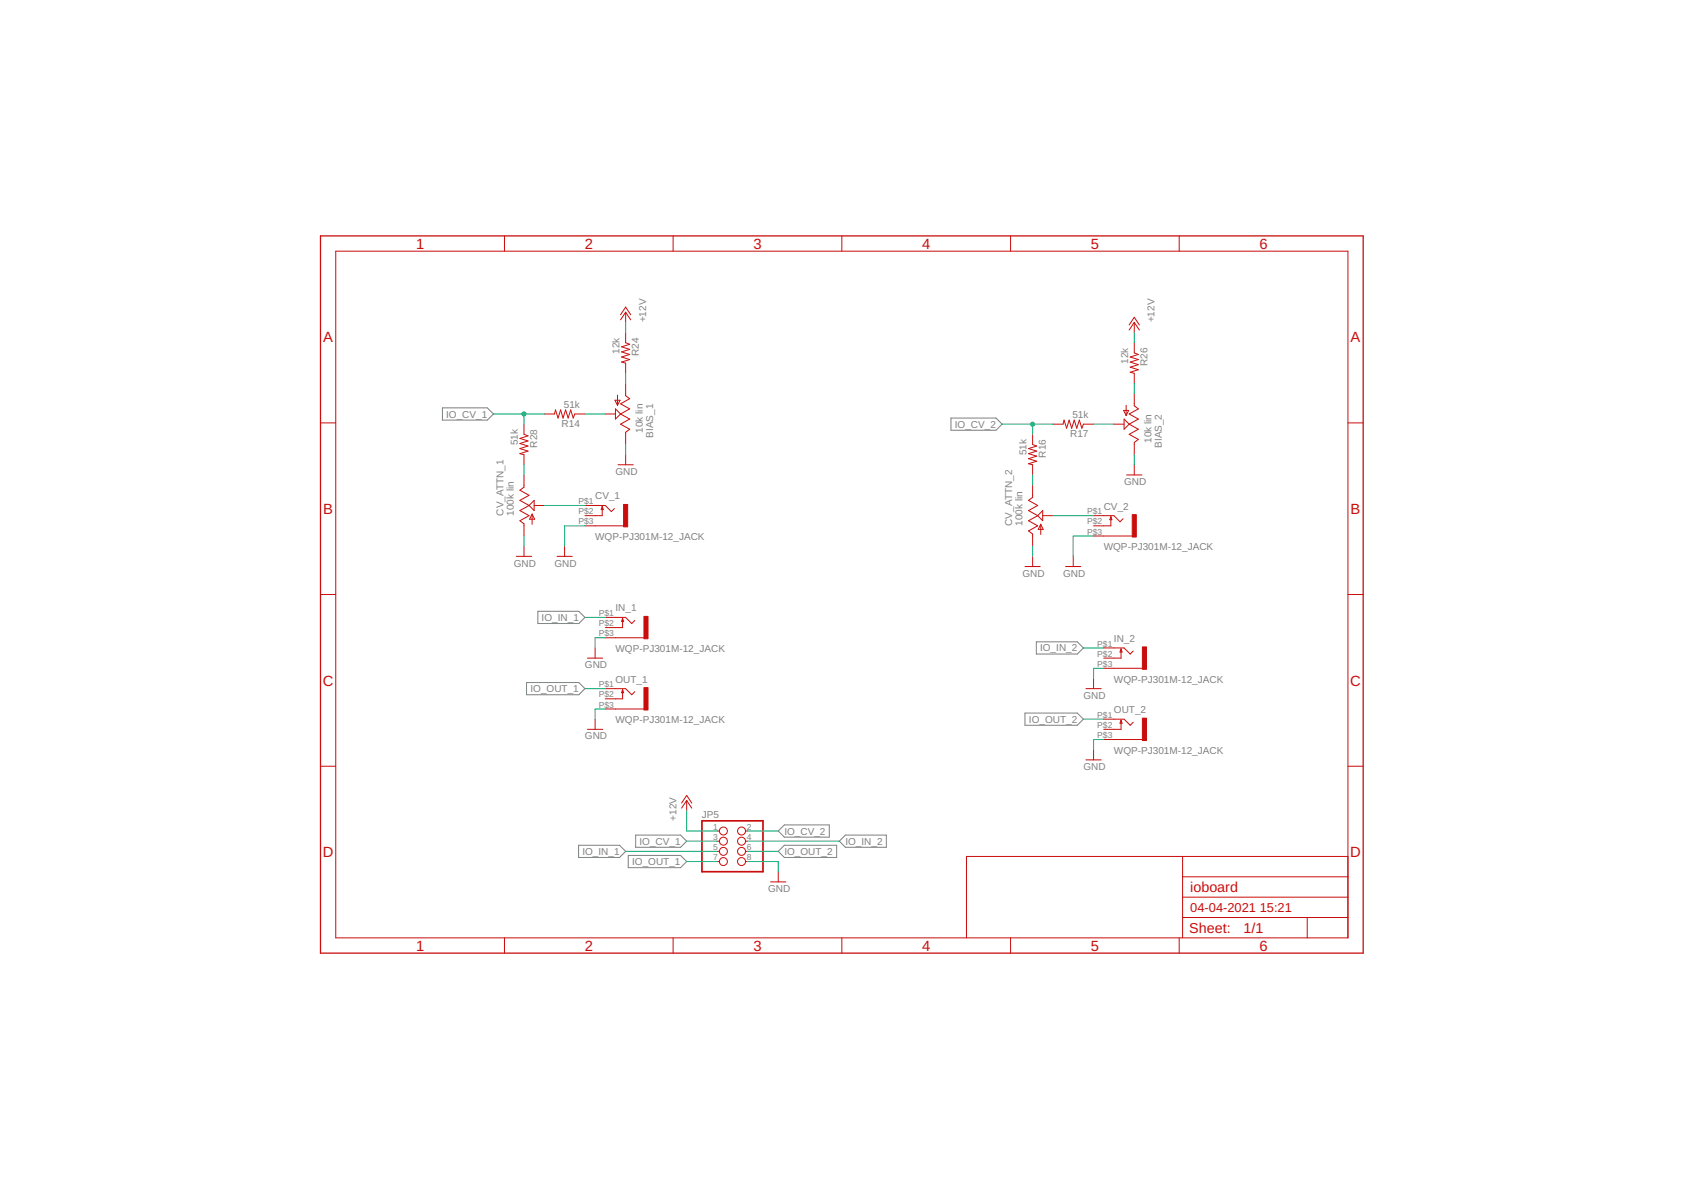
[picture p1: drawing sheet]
<?xml version="1.0" encoding="utf-8"?>
<!DOCTYPE eagle SYSTEM "eagle.dtd">
<eagle version="9.6.2">
<drawing>
<settings>
<setting alwaysvectorfont="no"/>
<setting verticaltext="up"/>
</settings>
<grid distance="0.1" unitdist="inch" unit="inch" style="lines" multiple="1" display="no" altdistance="0.01" altunitdist="inch" altunit="inch"/>
<schematic xreflabel="%F%N/%S.%C%R" xrefpart="/%S.%C%R">
<libraries>
<library name="resistor">
<symbols>
<symbol name="R-US">
<wire x1="-2.54" y1="0" x2="-2.159" y2="1.016" width="0.2032" layer="94"/>
<wire x1="-2.159" y1="1.016" x2="-1.524" y2="-1.016" width="0.2032" layer="94"/>
<wire x1="-1.524" y1="-1.016" x2="-0.889" y2="1.016" width="0.2032" layer="94"/>
<wire x1="-0.889" y1="1.016" x2="-0.254" y2="-1.016" width="0.2032" layer="94"/>
<wire x1="-0.254" y1="-1.016" x2="0.381" y2="1.016" width="0.2032" layer="94"/>
<wire x1="0.381" y1="1.016" x2="1.016" y2="-1.016" width="0.2032" layer="94"/>
<wire x1="1.016" y1="-1.016" x2="1.651" y2="1.016" width="0.2032" layer="94"/>
<wire x1="1.651" y1="1.016" x2="2.286" y2="-1.016" width="0.2032" layer="94"/>
<wire x1="2.286" y1="-1.016" x2="2.54" y2="0" width="0.2032" layer="94"/>
<text x="-3.81" y="1.4986" size="1.778" layer="95">&gt;NAME</text>
<text x="-3.81" y="-3.302" size="1.778" layer="96">&gt;VALUE</text>
<pin name="2" x="5.08" y="0" visible="off" length="short" direction="pas" swaplevel="1" rot="R180"/>
<pin name="1" x="-5.08" y="0" visible="off" length="short" direction="pas" swaplevel="1"/>
</symbol>
</symbols>
<devicesets>
<deviceset name="R-US_" prefix="R" uservalue="yes">
<gates>
<gate name="G$1" symbol="R-US" x="0" y="0"/>
</gates>
<devices>
<device name="R0402" package="R0402">
<connects>
<connect gate="G$1" pin="1" pad="1"/>
<connect gate="G$1" pin="2" pad="2"/>
</connects>
<technologies>
<technology name=""/>
</technologies>
</device>
<device name="R0603" package="R0603">
<connects>
<connect gate="G$1" pin="1" pad="1"/>
<connect gate="G$1" pin="2" pad="2"/>
</connects>
<technologies>
<technology name=""/>
</technologies>
</device>
<device name="R0805" package="R0805">
<connects>
<connect gate="G$1" pin="1" pad="1"/>
<connect gate="G$1" pin="2" pad="2"/>
</connects>
<technologies>
<technology name=""/>
</technologies>
</device>
<device name="R0805W" package="R0805W">
<connects>
<connect gate="G$1" pin="1" pad="1"/>
<connect gate="G$1" pin="2" pad="2"/>
</connects>
<technologies>
<technology name=""/>
</technologies>
</device>
<device name="R1206" package="R1206">
<connects>
<connect gate="G$1" pin="1" pad="1"/>
<connect gate="G$1" pin="2" pad="2"/>
</connects>
<technologies>
<technology name=""/>
</technologies>
</device>
<device name="R1206W" package="R1206W">
<connects>
<connect gate="G$1" pin="1" pad="1"/>
<connect gate="G$1" pin="2" pad="2"/>
</connects>
<technologies>
<technology name=""/>
</technologies>
</device>
<device name="R1210" package="R1210">
<connects>
<connect gate="G$1" pin="1" pad="1"/>
<connect gate="G$1" pin="2" pad="2"/>
</connects>
<technologies>
<technology name=""/>
</technologies>
</device>
<device name="R1210W" package="R1210W">
<connects>
<connect gate="G$1" pin="1" pad="1"/>
<connect gate="G$1" pin="2" pad="2"/>
</connects>
<technologies>
<technology name=""/>
</technologies>
</device>
<device name="R2010" package="R2010">
<connects>
<connect gate="G$1" pin="1" pad="1"/>
<connect gate="G$1" pin="2" pad="2"/>
</connects>
<technologies>
<technology name=""/>
</technologies>
</device>
<device name="R2010W" package="R2010W">
<connects>
<connect gate="G$1" pin="1" pad="1"/>
<connect gate="G$1" pin="2" pad="2"/>
</connects>
<technologies>
<technology name=""/>
</technologies>
</device>
<device name="R2012" package="R2012">
<connects>
<connect gate="G$1" pin="1" pad="1"/>
<connect gate="G$1" pin="2" pad="2"/>
</connects>
<technologies>
<technology name=""/>
</technologies>
</device>
<device name="R2012W" package="R2012W">
<connects>
<connect gate="G$1" pin="1" pad="1"/>
<connect gate="G$1" pin="2" pad="2"/>
</connects>
<technologies>
<technology name=""/>
</technologies>
</device>
<device name="R2512" package="R2512">
<connects>
<connect gate="G$1" pin="1" pad="1"/>
<connect gate="G$1" pin="2" pad="2"/>
</connects>
<technologies>
<technology name=""/>
</technologies>
</device>
<device name="R2512W" package="R2512W">
<connects>
<connect gate="G$1" pin="1" pad="1"/>
<connect gate="G$1" pin="2" pad="2"/>
</connects>
<technologies>
<technology name=""/>
</technologies>
</device>
<device name="R3216" package="R3216">
<connects>
<connect gate="G$1" pin="1" pad="1"/>
<connect gate="G$1" pin="2" pad="2"/>
</connects>
<technologies>
<technology name=""/>
</technologies>
</device>
<device name="R3216W" package="R3216W">
<connects>
<connect gate="G$1" pin="1" pad="1"/>
<connect gate="G$1" pin="2" pad="2"/>
</connects>
<technologies>
<technology name=""/>
</technologies>
</device>
<device name="R3225" package="R3225">
<connects>
<connect gate="G$1" pin="1" pad="1"/>
<connect gate="G$1" pin="2" pad="2"/>
</connects>
<technologies>
<technology name=""/>
</technologies>
</device>
<device name="R3225W" package="R3225W">
<connects>
<connect gate="G$1" pin="1" pad="1"/>
<connect gate="G$1" pin="2" pad="2"/>
</connects>
<technologies>
<technology name=""/>
</technologies>
</device>
<device name="R5025" package="R5025">
<connects>
<connect gate="G$1" pin="1" pad="1"/>
<connect gate="G$1" pin="2" pad="2"/>
</connects>
<technologies>
<technology name=""/>
</technologies>
</device>
<device name="R5025W" package="R5025W">
<connects>
<connect gate="G$1" pin="1" pad="1"/>
<connect gate="G$1" pin="2" pad="2"/>
</connects>
<technologies>
<technology name=""/>
</technologies>
</device>
<device name="R6332" package="R6332">
<connects>
<connect gate="G$1" pin="1" pad="1"/>
<connect gate="G$1" pin="2" pad="2"/>
</connects>
<technologies>
<technology name=""/>
</technologies>
</device>
<device name="R6332W" package="R6332W">
<connects>
<connect gate="G$1" pin="1" pad="1"/>
<connect gate="G$1" pin="2" pad="2"/>
</connects>
<technologies>
<technology name=""/>
</technologies>
</device>
<device name="M0805" package="M0805">
<connects>
<connect gate="G$1" pin="1" pad="1"/>
<connect gate="G$1" pin="2" pad="2"/>
</connects>
<technologies>
<technology name=""/>
</technologies>
</device>
<device name="M1206" package="M1206">
<connects>
<connect gate="G$1" pin="1" pad="1"/>
<connect gate="G$1" pin="2" pad="2"/>
</connects>
<technologies>
<technology name=""/>
</technologies>
</device>
<device name="M1406" package="M1406">
<connects>
<connect gate="G$1" pin="1" pad="1"/>
<connect gate="G$1" pin="2" pad="2"/>
</connects>
<technologies>
<technology name=""/>
</technologies>
</device>
<device name="M2012" package="M2012">
<connects>
<connect gate="G$1" pin="1" pad="1"/>
<connect gate="G$1" pin="2" pad="2"/>
</connects>
<technologies>
<technology name=""/>
</technologies>
</device>
<device name="M2309" package="M2309">
<connects>
<connect gate="G$1" pin="1" pad="1"/>
<connect gate="G$1" pin="2" pad="2"/>
</connects>
<technologies>
<technology name=""/>
</technologies>
</device>
<device name="M3216" package="M3216">
<connects>
<connect gate="G$1" pin="1" pad="1"/>
<connect gate="G$1" pin="2" pad="2"/>
</connects>
<technologies>
<technology name=""/>
</technologies>
</device>
<device name="M3516" package="M3516">
<connects>
<connect gate="G$1" pin="1" pad="1"/>
<connect gate="G$1" pin="2" pad="2"/>
</connects>
<technologies>
<technology name=""/>
</technologies>
</device>
<device name="M5923" package="M5923">
<connects>
<connect gate="G$1" pin="1" pad="1"/>
<connect gate="G$1" pin="2" pad="2"/>
</connects>
<technologies>
<technology name=""/>
</technologies>
</device>
<device name="0204/5" package="0204/5">
<connects>
<connect gate="G$1" pin="1" pad="1"/>
<connect gate="G$1" pin="2" pad="2"/>
</connects>
<technologies>
<technology name=""/>
</technologies>
</device>
<device name="0204/7" package="0204/7">
<connects>
<connect gate="G$1" pin="1" pad="1"/>
<connect gate="G$1" pin="2" pad="2"/>
</connects>
<technologies>
<technology name=""/>
</technologies>
</device>
<device name="0207/10" package="0207/10">
<connects>
<connect gate="G$1" pin="1" pad="1"/>
<connect gate="G$1" pin="2" pad="2"/>
</connects>
<technologies>
<technology name=""/>
</technologies>
</device>
<device name="0207/12" package="0207/12">
<connects>
<connect gate="G$1" pin="1" pad="1"/>
<connect gate="G$1" pin="2" pad="2"/>
</connects>
<technologies>
<technology name=""/>
</technologies>
</device>
<device name="0207/15" package="0207/15">
<connects>
<connect gate="G$1" pin="1" pad="1"/>
<connect gate="G$1" pin="2" pad="2"/>
</connects>
<technologies>
<technology name=""/>
</technologies>
</device>
<device name="0207/2V" package="0207/2V">
<connects>
<connect gate="G$1" pin="1" pad="1"/>
<connect gate="G$1" pin="2" pad="2"/>
</connects>
<technologies>
<technology name=""/>
</technologies>
</device>
<device name="0207/5V" package="0207/5V">
<connects>
<connect gate="G$1" pin="1" pad="1"/>
<connect gate="G$1" pin="2" pad="2"/>
</connects>
<technologies>
<technology name=""/>
</technologies>
</device>
<device name="0207/7" package="0207/7">
<connects>
<connect gate="G$1" pin="1" pad="1"/>
<connect gate="G$1" pin="2" pad="2"/>
</connects>
<technologies>
<technology name=""/>
</technologies>
</device>
<device name="0309/10" package="0309/10">
<connects>
<connect gate="G$1" pin="1" pad="1"/>
<connect gate="G$1" pin="2" pad="2"/>
</connects>
<technologies>
<technology name=""/>
</technologies>
</device>
<device name="0309/12" package="0309/12">
<connects>
<connect gate="G$1" pin="1" pad="1"/>
<connect gate="G$1" pin="2" pad="2"/>
</connects>
<technologies>
<technology name=""/>
</technologies>
</device>
<device name="0411/12" package="0411/12">
<connects>
<connect gate="G$1" pin="1" pad="1"/>
<connect gate="G$1" pin="2" pad="2"/>
</connects>
<technologies>
<technology name=""/>
</technologies>
</device>
<device name="0411/15" package="0411/15">
<connects>
<connect gate="G$1" pin="1" pad="1"/>
<connect gate="G$1" pin="2" pad="2"/>
</connects>
<technologies>
<technology name=""/>
</technologies>
</device>
<device name="0411/3V" package="0411V">
<connects>
<connect gate="G$1" pin="1" pad="1"/>
<connect gate="G$1" pin="2" pad="2"/>
</connects>
<technologies>
<technology name=""/>
</technologies>
</device>
<device name="0414/15" package="0414/15">
<connects>
<connect gate="G$1" pin="1" pad="1"/>
<connect gate="G$1" pin="2" pad="2"/>
</connects>
<technologies>
<technology name=""/>
</technologies>
</device>
<device name="0414/5V" package="0414V">
<connects>
<connect gate="G$1" pin="1" pad="1"/>
<connect gate="G$1" pin="2" pad="2"/>
</connects>
<technologies>
<technology name=""/>
</technologies>
</device>
<device name="0617/17" package="0617/17">
<connects>
<connect gate="G$1" pin="1" pad="1"/>
<connect gate="G$1" pin="2" pad="2"/>
</connects>
<technologies>
<technology name=""/>
</technologies>
</device>
<device name="0617/22" package="0617/22">
<connects>
<connect gate="G$1" pin="1" pad="1"/>
<connect gate="G$1" pin="2" pad="2"/>
</connects>
<technologies>
<technology name=""/>
</technologies>
</device>
<device name="0617/5V" package="0617V">
<connects>
<connect gate="G$1" pin="1" pad="1"/>
<connect gate="G$1" pin="2" pad="2"/>
</connects>
<technologies>
<technology name=""/>
</technologies>
</device>
<device name="0922/22" package="0922/22">
<connects>
<connect gate="G$1" pin="1" pad="1"/>
<connect gate="G$1" pin="2" pad="2"/>
</connects>
<technologies>
<technology name=""/>
</technologies>
</device>
<device name="0613/5V" package="P0613V">
<connects>
<connect gate="G$1" pin="1" pad="1"/>
<connect gate="G$1" pin="2" pad="2"/>
</connects>
<technologies>
<technology name=""/>
</technologies>
</device>
<device name="0613/15" package="P0613/15">
<connects>
<connect gate="G$1" pin="1" pad="1"/>
<connect gate="G$1" pin="2" pad="2"/>
</connects>
<technologies>
<technology name=""/>
</technologies>
</device>
<device name="0817/22" package="P0817/22">
<connects>
<connect gate="G$1" pin="1" pad="1"/>
<connect gate="G$1" pin="2" pad="2"/>
</connects>
<technologies>
<technology name=""/>
</technologies>
</device>
<device name="0817/7V" package="P0817V">
<connects>
<connect gate="G$1" pin="1" pad="1"/>
<connect gate="G$1" pin="2" pad="2"/>
</connects>
<technologies>
<technology name=""/>
</technologies>
</device>
<device name="V234/12" package="V234/12">
<connects>
<connect gate="G$1" pin="1" pad="1"/>
<connect gate="G$1" pin="2" pad="2"/>
</connects>
<technologies>
<technology name=""/>
</technologies>
</device>
<device name="V235/17" package="V235/17">
<connects>
<connect gate="G$1" pin="1" pad="1"/>
<connect gate="G$1" pin="2" pad="2"/>
</connects>
<technologies>
<technology name=""/>
</technologies>
</device>
<device name="V526-0" package="V526-0">
<connects>
<connect gate="G$1" pin="1" pad="1"/>
<connect gate="G$1" pin="2" pad="2"/>
</connects>
<technologies>
<technology name=""/>
</technologies>
</device>
<device name="MELF0102AX" package="MINI_MELF-0102AX">
<connects>
<connect gate="G$1" pin="1" pad="1"/>
<connect gate="G$1" pin="2" pad="2"/>
</connects>
<technologies>
<technology name=""/>
</technologies>
</device>
<device name="0922V" package="0922V">
<connects>
<connect gate="G$1" pin="1" pad="1"/>
<connect gate="G$1" pin="2" pad="2"/>
</connects>
<technologies>
<technology name=""/>
</technologies>
</device>
<device name="MELF0102R" package="MINI_MELF-0102R">
<connects>
<connect gate="G$1" pin="1" pad="1"/>
<connect gate="G$1" pin="2" pad="2"/>
</connects>
<technologies>
<technology name=""/>
</technologies>
</device>
<device name="MELF0102W" package="MINI_MELF-0102W">
<connects>
<connect gate="G$1" pin="1" pad="1"/>
<connect gate="G$1" pin="2" pad="2"/>
</connects>
<technologies>
<technology name=""/>
</technologies>
</device>
<device name="MELF0204R" package="MINI_MELF-0204R">
<connects>
<connect gate="G$1" pin="1" pad="1"/>
<connect gate="G$1" pin="2" pad="2"/>
</connects>
<technologies>
<technology name=""/>
</technologies>
</device>
<device name="MELF0204W" package="MINI_MELF-0204W">
<connects>
<connect gate="G$1" pin="1" pad="1"/>
<connect gate="G$1" pin="2" pad="2"/>
</connects>
<technologies>
<technology name=""/>
</technologies>
</device>
<device name="MELF0207R" package="MINI_MELF-0207R">
<connects>
<connect gate="G$1" pin="1" pad="1"/>
<connect gate="G$1" pin="2" pad="2"/>
</connects>
<technologies>
<technology name=""/>
</technologies>
</device>
<device name="MELF0207W" package="MINI_MELF-0207W">
<connects>
<connect gate="G$1" pin="1" pad="1"/>
<connect gate="G$1" pin="2" pad="2"/>
</connects>
<technologies>
<technology name=""/>
</technologies>
</device>
<device name="RDH/15" package="RDH/15">
<connects>
<connect gate="G$1" pin="1" pad="1"/>
<connect gate="G$1" pin="2" pad="2"/>
</connects>
<technologies>
<technology name=""/>
</technologies>
</device>
<device name="0204/2V" package="0204V">
<connects>
<connect gate="G$1" pin="1" pad="1"/>
<connect gate="G$1" pin="2" pad="2"/>
</connects>
<technologies>
<technology name=""/>
</technologies>
</device>
<device name="0309/V" package="0309V">
<connects>
<connect gate="G$1" pin="1" pad="1"/>
<connect gate="G$1" pin="2" pad="2"/>
</connects>
<technologies>
<technology name=""/>
</technologies>
</device>
<device name="R0201" package="R0201">
<connects>
<connect gate="G$1" pin="1" pad="1"/>
<connect gate="G$1" pin="2" pad="2"/>
</connects>
<technologies>
<technology name=""/>
</technologies>
</device>
<device name="VMTA55" package="VMTA55">
<connects>
<connect gate="G$1" pin="1" pad="1"/>
<connect gate="G$1" pin="2" pad="2"/>
</connects>
<technologies>
<technology name=""/>
</technologies>
</device>
<device name="VMTB60" package="VMTB60">
<connects>
<connect gate="G$1" pin="1" pad="1"/>
<connect gate="G$1" pin="2" pad="2"/>
</connects>
<technologies>
<technology name=""/>
</technologies>
</device>
<device name="VTA52" package="VTA52">
<connects>
<connect gate="G$1" pin="1" pad="1"/>
<connect gate="G$1" pin="2" pad="2"/>
</connects>
<technologies>
<technology name=""/>
</technologies>
</device>
<device name="VTA53" package="VTA53">
<connects>
<connect gate="G$1" pin="1" pad="1"/>
<connect gate="G$1" pin="2" pad="2"/>
</connects>
<technologies>
<technology name=""/>
</technologies>
</device>
<device name="VTA54" package="VTA54">
<connects>
<connect gate="G$1" pin="1" pad="1"/>
<connect gate="G$1" pin="2" pad="2"/>
</connects>
<technologies>
<technology name=""/>
</technologies>
</device>
<device name="VTA55" package="VTA55">
<connects>
<connect gate="G$1" pin="1" pad="1"/>
<connect gate="G$1" pin="2" pad="2"/>
</connects>
<technologies>
<technology name=""/>
</technologies>
</device>
<device name="VTA56" package="VTA56">
<connects>
<connect gate="G$1" pin="1" pad="1"/>
<connect gate="G$1" pin="2" pad="2"/>
</connects>
<technologies>
<technology name=""/>
</technologies>
</device>
<device name="R4527" package="R4527">
<connects>
<connect gate="G$1" pin="1" pad="1"/>
<connect gate="G$1" pin="2" pad="2"/>
</connects>
<technologies>
<technology name=""/>
</technologies>
</device>
<device name="WSC0001" package="WSC0001">
<connects>
<connect gate="G$1" pin="1" pad="1"/>
<connect gate="G$1" pin="2" pad="2"/>
</connects>
<technologies>
<technology name=""/>
</technologies>
</device>
<device name="WSC0002" package="WSC0002">
<connects>
<connect gate="G$1" pin="1" pad="1"/>
<connect gate="G$1" pin="2" pad="2"/>
</connects>
<technologies>
<technology name=""/>
</technologies>
</device>
<device name="WSC01/2" package="WSC01/2">
<connects>
<connect gate="G$1" pin="1" pad="1"/>
<connect gate="G$1" pin="2" pad="2"/>
</connects>
<technologies>
<technology name=""/>
</technologies>
</device>
<device name="WSC2515" package="WSC2515">
<connects>
<connect gate="G$1" pin="1" pad="1"/>
<connect gate="G$1" pin="2" pad="2"/>
</connects>
<technologies>
<technology name=""/>
</technologies>
</device>
<device name="WSC4527" package="WSC4527">
<connects>
<connect gate="G$1" pin="1" pad="1"/>
<connect gate="G$1" pin="2" pad="2"/>
</connects>
<technologies>
<technology name=""/>
</technologies>
</device>
<device name="WSC6927" package="WSC6927">
<connects>
<connect gate="G$1" pin="1" pad="1"/>
<connect gate="G$1" pin="2" pad="2"/>
</connects>
<technologies>
<technology name=""/>
</technologies>
</device>
<device name="R1218" package="R1218">
<connects>
<connect gate="G$1" pin="1" pad="1"/>
<connect gate="G$1" pin="2" pad="2"/>
</connects>
<technologies>
<technology name=""/>
</technologies>
</device>
<device name="1812X7R" package="1812X7R">
<connects>
<connect gate="G$1" pin="1" pad="1"/>
<connect gate="G$1" pin="2" pad="2"/>
</connects>
<technologies>
<technology name=""/>
</technologies>
</device>
<device name="01005" package="R01005">
<connects>
<connect gate="G$1" pin="1" pad="1"/>
<connect gate="G$1" pin="2" pad="2"/>
</connects>
<technologies>
<technology name=""/>
</technologies>
</device>
</devices>
</deviceset>
</devicesets>
</library>
<library name="supply1">
<symbols>
<symbol name="GND">
<wire x1="-1.905" y1="0" x2="1.905" y2="0" width="0.254" layer="94"/>
<text x="-2.54" y="-2.54" size="1.778" layer="96">&gt;VALUE</text>
<pin name="GND" x="0" y="2.54" visible="off" length="short" direction="sup" rot="R270"/>
</symbol>
<symbol name="+12V">
<wire x1="1.27" y1="-1.905" x2="0" y2="0" width="0.254" layer="94"/>
<wire x1="0" y1="0" x2="-1.27" y2="-1.905" width="0.254" layer="94"/>
<wire x1="1.27" y1="-0.635" x2="0" y2="1.27" width="0.254" layer="94"/>
<wire x1="0" y1="1.27" x2="-1.27" y2="-0.635" width="0.254" layer="94"/>
<text x="-2.54" y="-5.08" size="1.778" layer="96" rot="R90">&gt;VALUE</text>
<pin name="+12V" x="0" y="-2.54" visible="off" length="short" direction="sup" rot="R90"/>
</symbol>
</symbols>
<devicesets>
<deviceset name="GND" prefix="GND">
<gates>
<gate name="1" symbol="GND" x="0" y="0"/>
</gates>
<devices>
<device name="">
<technologies>
<technology name=""/>
</technologies>
</device>
</devices>
</deviceset>
<deviceset name="+12V" prefix="P+">
<gates>
<gate name="1" symbol="+12V" x="0" y="0"/>
</gates>
<devices>
<device name="">
<technologies>
<technology name=""/>
</technologies>
</device>
</devices>
</deviceset>
</devicesets>
</library>
<library name="TomW">
<symbols>
<symbol name="POT_US-">
<wire x1="0" y1="-5.08" x2="0" y2="-4.572" width="0.1524" layer="94"/>
<wire x1="0" y1="-4.572" x2="-1.016" y2="-3.81" width="0.254" layer="94"/>
<wire x1="-1.016" y1="-3.81" x2="1.27" y2="-2.54" width="0.254" layer="94"/>
<wire x1="1.27" y1="-2.54" x2="-1.016" y2="-1.27" width="0.254" layer="94"/>
<wire x1="-1.016" y1="-1.27" x2="1.27" y2="0" width="0.254" layer="94"/>
<wire x1="1.27" y1="0" x2="-1.016" y2="1.27" width="0.254" layer="94"/>
<wire x1="-1.016" y1="1.27" x2="1.27" y2="2.54" width="0.254" layer="94"/>
<wire x1="1.27" y1="2.54" x2="-1.016" y2="3.81" width="0.254" layer="94"/>
<wire x1="-1.016" y1="3.81" x2="0" y2="4.572" width="0.254" layer="94"/>
<wire x1="0" y1="4.572" x2="0" y2="5.08" width="0.1524" layer="94"/>
<wire x1="1.27" y1="0" x2="2.54" y2="1.27" width="0.2032" layer="94"/>
<wire x1="2.54" y1="-1.27" x2="1.27" y2="0" width="0.2032" layer="94"/>
<wire x1="2.54" y1="1.27" x2="2.54" y2="-1.27" width="0.2032" layer="94"/>
<wire x1="2.032" y1="-4.699" x2="2.032" y2="-2.159" width="0.1524" layer="94"/>
<wire x1="2.032" y1="-2.159" x2="2.667" y2="-3.429" width="0.1524" layer="94"/>
<wire x1="2.667" y1="-3.429" x2="1.397" y2="-3.429" width="0.1524" layer="94"/>
<wire x1="1.397" y1="-3.429" x2="2.032" y2="-2.159" width="0.1524" layer="94"/>
<pin name="A" x="0" y="-7.62" visible="off" length="short" direction="pas" rot="R90"/>
<pin name="E" x="0" y="7.62" visible="off" length="short" direction="pas" rot="R270"/>
<pin name="S" x="5.08" y="0" visible="off" length="short" direction="pas" rot="R180"/>
<text x="-5.08" y="-2.54" size="1.778" layer="95" rot="R90">&gt;NAME</text>
<text x="-2.54" y="-2.54" size="1.778" layer="96" rot="R90">&gt;VALUE</text>
</symbol>
</symbols>
<devicesets>
<deviceset name="ALPHA-9MM" prefix="R">
<gates>
<gate name="G$1" symbol="POT_US-" x="0" y="0"/>
</gates>
<devices>
<device name="A" package="EVUF">
<connects>
<connect gate="G$1" pin="A" pad="1"/>
<connect gate="G$1" pin="E" pad="3"/>
<connect gate="G$1" pin="S" pad="2"/>
</connects>
<technologies>
<technology name=""/>
<technology name="F2"/>
<technology name="F3"/>
</technologies>
</device>
</devices>
</deviceset>
</devicesets>
</library>
<library name="thonkiconn">
<symbols>
<symbol name="JACK">
<wire x1="-2.54" y1="2.54" x2="0" y2="2.54" width="0.1524" layer="94"/>
<wire x1="0" y1="2.54" x2="1.524" y2="1.016" width="0.1524" layer="94"/>
<wire x1="1.524" y1="1.016" x2="2.286" y2="1.778" width="0.1524" layer="94"/>
<wire x1="-2.54" y1="0" x2="-0.762" y2="0" width="0.1524" layer="94"/>
<wire x1="-0.762" y1="0" x2="-0.762" y2="2.286" width="0.1524" layer="94"/>
<wire x1="-0.762" y1="2.286" x2="-1.016" y2="1.524" width="0.254" layer="94"/>
<wire x1="-1.016" y1="1.524" x2="-0.508" y2="1.524" width="0.254" layer="94"/>
<wire x1="-0.508" y1="1.524" x2="-0.762" y2="2.286" width="0.254" layer="94"/>
<wire x1="-2.54" y1="-2.54" x2="4.572" y2="-2.54" width="0.1524" layer="94"/>
<text x="-2.54" y="4.064" size="1.778" layer="95">&gt;NAME</text>
<text x="-2.54" y="-6.096" size="1.778" layer="96">&gt;VALUE</text>
<rectangle x1="2.286" y1="-0.508" x2="7.874" y2="0.508" layer="94" rot="R90"/>
<pin name="1" x="-5.08" y="-2.54" visible="pad" length="short" direction="pas"/>
<pin name="2" x="-5.08" y="2.54" visible="pad" length="short" direction="pas"/>
<pin name="3" x="-5.08" y="0" visible="pad" length="short" direction="pas"/>
</symbol>
</symbols>
<devicesets>
<deviceset name="WQP-PJ301M-12_JACK">
<gates>
<gate name="G$1" symbol="JACK" x="0" y="0"/>
</gates>
<devices>
<device name="" package="WQP-PJ301M-12_JACK">
<connects>
<connect gate="G$1" pin="1" pad="P$3"/>
<connect gate="G$1" pin="2" pad="P$1"/>
<connect gate="G$1" pin="3" pad="P$2"/>
</connects>
<technologies>
<technology name=""/>
</technologies>
</device>
</devices>
</deviceset>
</devicesets>
</library>
<library name="pinhead">
<symbols>
<symbol name="PINH2X4">
<wire x1="-6.35" y1="-5.08" x2="8.89" y2="-5.08" width="0.4064" layer="94"/>
<wire x1="8.89" y1="-5.08" x2="8.89" y2="7.62" width="0.4064" layer="94"/>
<wire x1="8.89" y1="7.62" x2="-6.35" y2="7.62" width="0.4064" layer="94"/>
<wire x1="-6.35" y1="7.62" x2="-6.35" y2="-5.08" width="0.4064" layer="94"/>
<text x="-6.35" y="8.255" size="1.778" layer="95">&gt;NAME</text>
<text x="-6.35" y="-7.62" size="1.778" layer="96">&gt;VALUE</text>
<pin name="1" x="-2.54" y="5.08" visible="pad" length="short" direction="pas" function="dot"/>
<pin name="2" x="5.08" y="5.08" visible="pad" length="short" direction="pas" function="dot" rot="R180"/>
<pin name="3" x="-2.54" y="2.54" visible="pad" length="short" direction="pas" function="dot"/>
<pin name="4" x="5.08" y="2.54" visible="pad" length="short" direction="pas" function="dot" rot="R180"/>
<pin name="5" x="-2.54" y="0" visible="pad" length="short" direction="pas" function="dot"/>
<pin name="6" x="5.08" y="0" visible="pad" length="short" direction="pas" function="dot" rot="R180"/>
<pin name="7" x="-2.54" y="-2.54" visible="pad" length="short" direction="pas" function="dot"/>
<pin name="8" x="5.08" y="-2.54" visible="pad" length="short" direction="pas" function="dot" rot="R180"/>
</symbol>
</symbols>
<devicesets>
<deviceset name="PINHD-2X4" prefix="JP" uservalue="yes">
<gates>
<gate name="A" symbol="PINH2X4" x="0" y="0"/>
</gates>
<devices>
<device name="" package="2X04">
<connects>
<connect gate="A" pin="1" pad="1"/>
<connect gate="A" pin="2" pad="2"/>
<connect gate="A" pin="3" pad="3"/>
<connect gate="A" pin="4" pad="4"/>
<connect gate="A" pin="5" pad="5"/>
<connect gate="A" pin="6" pad="6"/>
<connect gate="A" pin="7" pad="7"/>
<connect gate="A" pin="8" pad="8"/>
</connects>
<technologies>
<technology name=""/>
</technologies>
</device>
<device name="/90" package="2X04/90">
<connects>
<connect gate="A" pin="1" pad="1"/>
<connect gate="A" pin="2" pad="2"/>
<connect gate="A" pin="3" pad="3"/>
<connect gate="A" pin="4" pad="4"/>
<connect gate="A" pin="5" pad="5"/>
<connect gate="A" pin="6" pad="6"/>
<connect gate="A" pin="7" pad="7"/>
<connect gate="A" pin="8" pad="8"/>
</connects>
<technologies>
<technology name=""/>
</technologies>
</device>
</devices>
</deviceset>
</devicesets>
</library>
<library name="frames">
<symbols>
<symbol name="A4L-LOC">
<wire x1="256.54" y1="3.81" x2="256.54" y2="8.89" width="0.1016" layer="94"/>
<wire x1="256.54" y1="8.89" x2="256.54" y2="13.97" width="0.1016" layer="94"/>
<wire x1="256.54" y1="13.97" x2="256.54" y2="19.05" width="0.1016" layer="94"/>
<wire x1="256.54" y1="19.05" x2="256.54" y2="24.13" width="0.1016" layer="94"/>
<wire x1="161.29" y1="3.81" x2="161.29" y2="24.13" width="0.1016" layer="94"/>
<wire x1="161.29" y1="24.13" x2="215.265" y2="24.13" width="0.1016" layer="94"/>
<wire x1="215.265" y1="24.13" x2="256.54" y2="24.13" width="0.1016" layer="94"/>
<wire x1="246.38" y1="3.81" x2="246.38" y2="8.89" width="0.1016" layer="94"/>
<wire x1="246.38" y1="8.89" x2="256.54" y2="8.89" width="0.1016" layer="94"/>
<wire x1="246.38" y1="8.89" x2="215.265" y2="8.89" width="0.1016" layer="94"/>
<wire x1="215.265" y1="8.89" x2="215.265" y2="3.81" width="0.1016" layer="94"/>
<wire x1="215.265" y1="8.89" x2="215.265" y2="13.97" width="0.1016" layer="94"/>
<wire x1="215.265" y1="13.97" x2="256.54" y2="13.97" width="0.1016" layer="94"/>
<wire x1="215.265" y1="13.97" x2="215.265" y2="19.05" width="0.1016" layer="94"/>
<wire x1="215.265" y1="19.05" x2="256.54" y2="19.05" width="0.1016" layer="94"/>
<wire x1="215.265" y1="19.05" x2="215.265" y2="24.13" width="0.1016" layer="94"/>
<text x="217.17" y="15.24" size="2.54" layer="94">&gt;DRAWING_NAME</text>
<text x="217.17" y="10.16" size="2.286" layer="94">&gt;LAST_DATE_TIME</text>
<text x="230.505" y="5.08" size="2.54" layer="94">&gt;SHEET</text>
<text x="216.916" y="4.953" size="2.54" layer="94">Sheet:</text>
<frame x1="0" y1="0" x2="260.35" y2="179.07" columns="6" rows="4" layer="94"/>
</symbol>
</symbols>
<devicesets>
<deviceset name="A4L-LOC" prefix="FRAME" uservalue="yes">
<gates>
<gate name="G$1" symbol="A4L-LOC" x="0" y="0"/>
</gates>
<devices>
<device name="">
<technologies>
<technology name=""/>
</technologies>
</device>
</devices>
</deviceset>
</devicesets>
</library>
</libraries>
<attributes>
</attributes>
<variantdefs>
</variantdefs>
<classes>
<class number="0" name="default" width="0" drill="0">
</class>
</classes>
<parts>
<part name="R14" library="resistor" deviceset="R-US_" device="0207/7" value="51k"/>
<part name="CV_1" library="thonkiconn" deviceset="WQP-PJ301M-12_JACK" device=""/>
<part name="IN_1" library="thonkiconn" deviceset="WQP-PJ301M-12_JACK" device=""/>
<part name="OUT_1" library="thonkiconn" deviceset="WQP-PJ301M-12_JACK" device=""/>
<part name="GND13" library="supply1" deviceset="GND" device=""/>
<part name="BIAS_1" library="TomW" deviceset="ALPHA-9MM" device="A" value="10k lin"/>
<part name="P+4" library="supply1" deviceset="+12V" device=""/>
<part name="R24" library="resistor" deviceset="R-US_" device="0207/7" value="12k"/>
<part name="GND14" library="supply1" deviceset="GND" device=""/>
<part name="GND15" library="supply1" deviceset="GND" device=""/>
<part name="GND16" library="supply1" deviceset="GND" device=""/>
<part name="R17" library="resistor" deviceset="R-US_" device="0207/7" value="51k"/>
<part name="CV_2" library="thonkiconn" deviceset="WQP-PJ301M-12_JACK" device=""/>
<part name="IN_2" library="thonkiconn" deviceset="WQP-PJ301M-12_JACK" device=""/>
<part name="OUT_2" library="thonkiconn" deviceset="WQP-PJ301M-12_JACK" device=""/>
<part name="GND17" library="supply1" deviceset="GND" device=""/>
<part name="BIAS_2" library="TomW" deviceset="ALPHA-9MM" device="A" value="10k lin"/>
<part name="P+5" library="supply1" deviceset="+12V" device=""/>
<part name="R26" library="resistor" deviceset="R-US_" device="0207/7" value="12k"/>
<part name="GND18" library="supply1" deviceset="GND" device=""/>
<part name="GND19" library="supply1" deviceset="GND" device=""/>
<part name="GND20" library="supply1" deviceset="GND" device=""/>
<part name="P+8" library="supply1" deviceset="+12V" device=""/>
<part name="GND29" library="supply1" deviceset="GND" device=""/>
<part name="CV_ATTN_1" library="TomW" deviceset="ALPHA-9MM" device="A" value="100k lin"/>
<part name="R28" library="resistor" deviceset="R-US_" device="0207/7" value="51k"/>
<part name="GND31" library="supply1" deviceset="GND" device=""/>
<part name="CV_ATTN_2" library="TomW" deviceset="ALPHA-9MM" device="A" value="100k lin"/>
<part name="R16" library="resistor" deviceset="R-US_" device="0207/7" value="51k"/>
<part name="GND32" library="supply1" deviceset="GND" device=""/>
<part name="JP5" library="pinhead" deviceset="PINHD-2X4" device=""/>
<part name="FRAME1" library="frames" deviceset="A4L-LOC" device=""/>
</parts>
<sheets>
<sheet>
<plain>
</plain>
<instances>
<instance part="R14" gate="G$1" x="60.96" y="134.62" smashed="yes" rot="R180">
<attribute name="NAME" x="64.77" y="133.1214" size="1.778" layer="95" rot="R180"/>
<attribute name="VALUE" x="64.77" y="137.922" size="1.778" layer="96" rot="R180"/>
</instance>
<instance part="CV_1" gate="G$1" x="71.12" y="109.22" smashed="yes">
<attribute name="NAME" x="68.58" y="113.284" size="1.778" layer="95"/>
<attribute name="VALUE" x="68.58" y="103.124" size="1.778" layer="96"/>
</instance>
<instance part="IN_1" gate="G$1" x="76.2" y="81.28" smashed="yes">
<attribute name="NAME" x="73.66" y="85.344" size="1.778" layer="95"/>
<attribute name="VALUE" x="73.66" y="75.184" size="1.778" layer="96"/>
</instance>
<instance part="OUT_1" gate="G$1" x="76.2" y="63.5" smashed="yes">
<attribute name="NAME" x="73.66" y="67.564" size="1.778" layer="95"/>
<attribute name="VALUE" x="73.66" y="57.404" size="1.778" layer="96"/>
</instance>
<instance part="GND13" gate="1" x="60.96" y="99.06" smashed="yes">
<attribute name="VALUE" x="58.42" y="96.52" size="1.778" layer="96"/>
</instance>
<instance part="BIAS_1" gate="G$1" x="76.2" y="134.62" smashed="yes" rot="R180">
<attribute name="NAME" x="81.28" y="137.16" size="1.778" layer="95" rot="R270"/>
<attribute name="VALUE" x="78.74" y="137.16" size="1.778" layer="96" rot="R270"/>
</instance>
<instance part="P+4" gate="1" x="76.2" y="160.02" smashed="yes">
<attribute name="VALUE" x="81.28" y="157.48" size="1.778" layer="96" rot="R90"/>
</instance>
<instance part="R24" gate="G$1" x="76.2" y="149.86" smashed="yes" rot="R270">
<attribute name="NAME" x="77.6986" y="153.67" size="1.778" layer="95" rot="R270"/>
<attribute name="VALUE" x="72.898" y="153.67" size="1.778" layer="96" rot="R270"/>
</instance>
<instance part="GND14" gate="1" x="76.2" y="121.92" smashed="yes">
<attribute name="VALUE" x="73.66" y="119.38" size="1.778" layer="96"/>
</instance>
<instance part="GND15" gate="1" x="68.58" y="73.66" smashed="yes">
<attribute name="VALUE" x="66.04" y="71.12" size="1.778" layer="96"/>
</instance>
<instance part="GND16" gate="1" x="68.58" y="55.88" smashed="yes">
<attribute name="VALUE" x="66.04" y="53.34" size="1.778" layer="96"/>
</instance>
<instance part="R17" gate="G$1" x="187.96" y="132.08" smashed="yes" rot="R180">
<attribute name="NAME" x="191.77" y="130.5814" size="1.778" layer="95" rot="R180"/>
<attribute name="VALUE" x="191.77" y="135.382" size="1.778" layer="96" rot="R180"/>
</instance>
<instance part="CV_2" gate="G$1" x="198.12" y="106.68" smashed="yes">
<attribute name="NAME" x="195.58" y="110.744" size="1.778" layer="95"/>
<attribute name="VALUE" x="195.58" y="100.584" size="1.778" layer="96"/>
</instance>
<instance part="IN_2" gate="G$1" x="200.66" y="73.66" smashed="yes">
<attribute name="NAME" x="198.12" y="77.724" size="1.778" layer="95"/>
<attribute name="VALUE" x="198.12" y="67.564" size="1.778" layer="96"/>
</instance>
<instance part="OUT_2" gate="G$1" x="200.66" y="55.88" smashed="yes">
<attribute name="NAME" x="198.12" y="59.944" size="1.778" layer="95"/>
<attribute name="VALUE" x="198.12" y="49.784" size="1.778" layer="96"/>
</instance>
<instance part="GND17" gate="1" x="187.96" y="96.52" smashed="yes">
<attribute name="VALUE" x="185.42" y="93.98" size="1.778" layer="96"/>
</instance>
<instance part="BIAS_2" gate="G$1" x="203.2" y="132.08" smashed="yes" rot="R180">
<attribute name="NAME" x="208.28" y="134.62" size="1.778" layer="95" rot="R270"/>
<attribute name="VALUE" x="205.74" y="134.62" size="1.778" layer="96" rot="R270"/>
</instance>
<instance part="P+5" gate="1" x="203.2" y="157.48" smashed="yes">
<attribute name="VALUE" x="208.28" y="157.48" size="1.778" layer="96" rot="R90"/>
</instance>
<instance part="R26" gate="G$1" x="203.2" y="147.32" smashed="yes" rot="R270">
<attribute name="NAME" x="204.6986" y="151.13" size="1.778" layer="95" rot="R270"/>
<attribute name="VALUE" x="199.898" y="151.13" size="1.778" layer="96" rot="R270"/>
</instance>
<instance part="GND18" gate="1" x="203.2" y="119.38" smashed="yes">
<attribute name="VALUE" x="200.66" y="116.84" size="1.778" layer="96"/>
</instance>
<instance part="GND19" gate="1" x="193.04" y="66.04" smashed="yes">
<attribute name="VALUE" x="190.5" y="63.5" size="1.778" layer="96"/>
</instance>
<instance part="GND20" gate="1" x="193.04" y="48.26" smashed="yes">
<attribute name="VALUE" x="190.5" y="45.72" size="1.778" layer="96"/>
</instance>
<instance part="P+8" gate="1" x="91.44" y="38.1" smashed="yes">
<attribute name="VALUE" x="88.9" y="33.02" size="1.778" layer="96" rot="R90"/>
</instance>
<instance part="GND29" gate="1" x="114.3" y="17.78" smashed="yes">
<attribute name="VALUE" x="111.76" y="15.24" size="1.778" layer="96"/>
</instance>
<instance part="CV_ATTN_1" gate="G$1" x="50.8" y="111.76" smashed="yes">
<attribute name="NAME" x="45.72" y="109.22" size="1.778" layer="95" rot="R90"/>
<attribute name="VALUE" x="48.26" y="109.22" size="1.778" layer="96" rot="R90"/>
</instance>
<instance part="R28" gate="G$1" x="50.8" y="127" smashed="yes" rot="R270">
<attribute name="NAME" x="52.2986" y="130.81" size="1.778" layer="95" rot="R270"/>
<attribute name="VALUE" x="47.498" y="130.81" size="1.778" layer="96" rot="R270"/>
</instance>
<instance part="GND31" gate="1" x="50.8" y="99.06" smashed="yes">
<attribute name="VALUE" x="48.26" y="96.52" size="1.778" layer="96"/>
</instance>
<instance part="CV_ATTN_2" gate="G$1" x="177.8" y="109.22" smashed="yes">
<attribute name="NAME" x="172.72" y="106.68" size="1.778" layer="95" rot="R90"/>
<attribute name="VALUE" x="175.26" y="106.68" size="1.778" layer="96" rot="R90"/>
</instance>
<instance part="R16" gate="G$1" x="177.8" y="124.46" smashed="yes" rot="R270">
<attribute name="NAME" x="179.2986" y="128.27" size="1.778" layer="95" rot="R270"/>
<attribute name="VALUE" x="174.498" y="128.27" size="1.778" layer="96" rot="R270"/>
</instance>
<instance part="GND32" gate="1" x="177.8" y="96.52" smashed="yes">
<attribute name="VALUE" x="175.26" y="93.98" size="1.778" layer="96"/>
</instance>
<instance part="JP5" gate="A" x="101.6" y="25.4" smashed="yes">
<attribute name="NAME" x="95.25" y="33.655" size="1.778" layer="95"/>
<attribute name="VALUE" x="95.25" y="17.78" size="1.778" layer="96"/>
</instance>
<instance part="FRAME1" gate="G$1" x="0" y="0" smashed="yes">
<attribute name="DRAWING_NAME" x="217.17" y="15.24" size="2.54" layer="94"/>
<attribute name="LAST_DATE_TIME" x="217.17" y="10.16" size="2.286" layer="94"/>
<attribute name="SHEET" x="230.505" y="5.08" size="2.54" layer="94"/>
</instance>
</instances>
<busses>
</busses>
<nets>
<net name="GND" class="0">
<segment>
<pinref part="GND13" gate="1" pin="GND"/>
<wire x1="60.96" y1="101.6" x2="60.96" y2="106.68" width="0.1524" layer="91"/>
<pinref part="CV_1" gate="G$1" pin="1"/>
<wire x1="60.96" y1="106.68" x2="66.04" y2="106.68" width="0.1524" layer="91"/>
</segment>
<segment>
<pinref part="BIAS_1" gate="G$1" pin="E"/>
<pinref part="GND14" gate="1" pin="GND"/>
<wire x1="76.2" y1="124.46" x2="76.2" y2="127" width="0.1524" layer="91"/>
</segment>
<segment>
<pinref part="OUT_1" gate="G$1" pin="1"/>
<wire x1="71.12" y1="60.96" x2="68.58" y2="60.96" width="0.1524" layer="91"/>
<pinref part="GND16" gate="1" pin="GND"/>
<wire x1="68.58" y1="60.96" x2="68.58" y2="58.42" width="0.1524" layer="91"/>
</segment>
<segment>
<pinref part="IN_1" gate="G$1" pin="1"/>
<wire x1="71.12" y1="78.74" x2="68.58" y2="78.74" width="0.1524" layer="91"/>
<pinref part="GND15" gate="1" pin="GND"/>
<wire x1="68.58" y1="78.74" x2="68.58" y2="76.2" width="0.1524" layer="91"/>
</segment>
<segment>
<pinref part="GND17" gate="1" pin="GND"/>
<wire x1="187.96" y1="99.06" x2="187.96" y2="104.14" width="0.1524" layer="91"/>
<pinref part="CV_2" gate="G$1" pin="1"/>
<wire x1="187.96" y1="104.14" x2="193.04" y2="104.14" width="0.1524" layer="91"/>
</segment>
<segment>
<pinref part="BIAS_2" gate="G$1" pin="E"/>
<pinref part="GND18" gate="1" pin="GND"/>
<wire x1="203.2" y1="121.92" x2="203.2" y2="124.46" width="0.1524" layer="91"/>
</segment>
<segment>
<pinref part="OUT_2" gate="G$1" pin="1"/>
<wire x1="195.58" y1="53.34" x2="193.04" y2="53.34" width="0.1524" layer="91"/>
<pinref part="GND20" gate="1" pin="GND"/>
<wire x1="193.04" y1="53.34" x2="193.04" y2="50.8" width="0.1524" layer="91"/>
</segment>
<segment>
<pinref part="IN_2" gate="G$1" pin="1"/>
<wire x1="195.58" y1="71.12" x2="193.04" y2="71.12" width="0.1524" layer="91"/>
<pinref part="GND19" gate="1" pin="GND"/>
<wire x1="193.04" y1="71.12" x2="193.04" y2="68.58" width="0.1524" layer="91"/>
</segment>
<segment>
<pinref part="GND29" gate="1" pin="GND"/>
<wire x1="114.3" y1="20.32" x2="114.3" y2="22.86" width="0.1524" layer="91"/>
<wire x1="114.3" y1="22.86" x2="106.68" y2="22.86" width="0.1524" layer="91"/>
<pinref part="JP5" gate="A" pin="8"/>
</segment>
<segment>
<pinref part="CV_ATTN_1" gate="G$1" pin="A"/>
<pinref part="GND31" gate="1" pin="GND"/>
<wire x1="50.8" y1="101.6" x2="50.8" y2="104.14" width="0.1524" layer="91"/>
</segment>
<segment>
<pinref part="GND32" gate="1" pin="GND"/>
<pinref part="CV_ATTN_2" gate="G$1" pin="A"/>
<wire x1="177.8" y1="101.6" x2="177.8" y2="99.06" width="0.1524" layer="91"/>
</segment>
</net>
<net name="+12V" class="0">
<segment>
<pinref part="P+4" gate="1" pin="+12V"/>
<pinref part="R24" gate="G$1" pin="1"/>
<wire x1="76.2" y1="157.48" x2="76.2" y2="154.94" width="0.1524" layer="91"/>
</segment>
<segment>
<pinref part="P+5" gate="1" pin="+12V"/>
<pinref part="R26" gate="G$1" pin="1"/>
<wire x1="203.2" y1="154.94" x2="203.2" y2="152.4" width="0.1524" layer="91"/>
</segment>
<segment>
<pinref part="P+8" gate="1" pin="+12V"/>
<wire x1="91.44" y1="35.56" x2="91.44" y2="30.48" width="0.1524" layer="91"/>
<wire x1="91.44" y1="30.48" x2="99.06" y2="30.48" width="0.1524" layer="91"/>
<pinref part="JP5" gate="A" pin="1"/>
</segment>
</net>
<net name="IO_CV_1" class="0">
<segment>
<pinref part="R14" gate="G$1" pin="2"/>
<wire x1="55.88" y1="134.62" x2="50.8" y2="134.62" width="0.1524" layer="91"/>
<label x="43.18" y="134.62" size="1.778" layer="95" rot="R180" xref="yes"/>
<pinref part="R28" gate="G$1" pin="1"/>
<wire x1="50.8" y1="134.62" x2="43.18" y2="134.62" width="0.1524" layer="91"/>
<wire x1="50.8" y1="132.08" x2="50.8" y2="134.62" width="0.1524" layer="91"/>
<junction x="50.8" y="134.62"/>
</segment>
<segment>
<label x="91.44" y="27.94" size="1.778" layer="95" rot="R180" xref="yes"/>
<wire x1="99.06" y1="27.94" x2="91.44" y2="27.94" width="0.1524" layer="91"/>
<pinref part="JP5" gate="A" pin="3"/>
</segment>
</net>
<net name="N$13" class="0">
<segment>
<pinref part="R14" gate="G$1" pin="1"/>
<pinref part="BIAS_1" gate="G$1" pin="S"/>
<wire x1="71.12" y1="134.62" x2="66.04" y2="134.62" width="0.1524" layer="91"/>
</segment>
</net>
<net name="N$15" class="0">
<segment>
<pinref part="BIAS_1" gate="G$1" pin="A"/>
<pinref part="R24" gate="G$1" pin="2"/>
<wire x1="76.2" y1="144.78" x2="76.2" y2="142.24" width="0.1524" layer="91"/>
</segment>
</net>
<net name="IO_IN_1" class="0">
<segment>
<pinref part="IN_1" gate="G$1" pin="2"/>
<wire x1="71.12" y1="83.82" x2="66.04" y2="83.82" width="0.1524" layer="91"/>
<label x="66.04" y="83.82" size="1.778" layer="95" rot="R180" xref="yes"/>
</segment>
<segment>
<label x="76.2" y="25.4" size="1.778" layer="95" rot="R180" xref="yes"/>
<wire x1="99.06" y1="25.4" x2="76.2" y2="25.4" width="0.1524" layer="91"/>
<pinref part="JP5" gate="A" pin="5"/>
</segment>
</net>
<net name="IO_OUT_1" class="0">
<segment>
<pinref part="OUT_1" gate="G$1" pin="2"/>
<wire x1="71.12" y1="66.04" x2="66.04" y2="66.04" width="0.1524" layer="91"/>
<label x="66.04" y="66.04" size="1.778" layer="95" rot="R180" xref="yes"/>
</segment>
<segment>
<label x="91.44" y="22.86" size="1.778" layer="95" rot="R180" xref="yes"/>
<wire x1="99.06" y1="22.86" x2="91.44" y2="22.86" width="0.1524" layer="91"/>
<pinref part="JP5" gate="A" pin="7"/>
</segment>
</net>
<net name="N$20" class="0">
<segment>
<pinref part="R17" gate="G$1" pin="1"/>
<pinref part="BIAS_2" gate="G$1" pin="S"/>
<wire x1="198.12" y1="132.08" x2="193.04" y2="132.08" width="0.1524" layer="91"/>
</segment>
</net>
<net name="N$22" class="0">
<segment>
<pinref part="BIAS_2" gate="G$1" pin="A"/>
<pinref part="R26" gate="G$1" pin="2"/>
<wire x1="203.2" y1="142.24" x2="203.2" y2="139.7" width="0.1524" layer="91"/>
</segment>
</net>
<net name="IO_CV_2" class="0">
<segment>
<pinref part="R17" gate="G$1" pin="2"/>
<wire x1="182.88" y1="132.08" x2="177.8" y2="132.08" width="0.1524" layer="91"/>
<label x="170.18" y="132.08" size="1.778" layer="95" rot="R180" xref="yes"/>
<pinref part="R16" gate="G$1" pin="1"/>
<wire x1="177.8" y1="132.08" x2="170.18" y2="132.08" width="0.1524" layer="91"/>
<wire x1="177.8" y1="129.54" x2="177.8" y2="132.08" width="0.1524" layer="91"/>
<junction x="177.8" y="132.08"/>
</segment>
<segment>
<label x="114.3" y="30.48" size="1.778" layer="95" xref="yes"/>
<wire x1="106.68" y1="30.48" x2="114.3" y2="30.48" width="0.1524" layer="91"/>
<pinref part="JP5" gate="A" pin="2"/>
</segment>
</net>
<net name="IO_IN_2" class="0">
<segment>
<pinref part="IN_2" gate="G$1" pin="2"/>
<wire x1="195.58" y1="76.2" x2="190.5" y2="76.2" width="0.1524" layer="91"/>
<label x="190.5" y="76.2" size="1.778" layer="95" rot="R180" xref="yes"/>
</segment>
<segment>
<label x="129.54" y="27.94" size="1.778" layer="95" xref="yes"/>
<wire x1="106.68" y1="27.94" x2="129.54" y2="27.94" width="0.1524" layer="91"/>
<pinref part="JP5" gate="A" pin="4"/>
</segment>
</net>
<net name="IO_OUT_2" class="0">
<segment>
<pinref part="OUT_2" gate="G$1" pin="2"/>
<wire x1="195.58" y1="58.42" x2="190.5" y2="58.42" width="0.1524" layer="91"/>
<label x="190.5" y="58.42" size="1.778" layer="95" rot="R180" xref="yes"/>
</segment>
<segment>
<label x="114.3" y="25.4" size="1.778" layer="95" xref="yes"/>
<wire x1="106.68" y1="25.4" x2="114.3" y2="25.4" width="0.1524" layer="91"/>
<pinref part="JP5" gate="A" pin="6"/>
</segment>
</net>
<net name="N$4" class="0">
<segment>
<pinref part="CV_ATTN_1" gate="G$1" pin="E"/>
<pinref part="R28" gate="G$1" pin="2"/>
<wire x1="50.8" y1="119.38" x2="50.8" y2="121.92" width="0.1524" layer="91"/>
</segment>
</net>
<net name="N$17" class="0">
<segment>
<pinref part="CV_ATTN_1" gate="G$1" pin="S"/>
<pinref part="CV_1" gate="G$1" pin="2"/>
<wire x1="66.04" y1="111.76" x2="55.88" y2="111.76" width="0.1524" layer="91"/>
</segment>
</net>
<net name="N$18" class="0">
<segment>
<pinref part="R16" gate="G$1" pin="2"/>
<pinref part="CV_ATTN_2" gate="G$1" pin="E"/>
<wire x1="177.8" y1="116.84" x2="177.8" y2="119.38" width="0.1524" layer="91"/>
</segment>
</net>
<net name="N$19" class="0">
<segment>
<pinref part="CV_ATTN_2" gate="G$1" pin="S"/>
<pinref part="CV_2" gate="G$1" pin="2"/>
<wire x1="193.04" y1="109.22" x2="182.88" y2="109.22" width="0.1524" layer="91"/>
</segment>
</net>
</nets>
</sheet>
</sheets>
</schematic>
</drawing>
<compatibility>
<note version="8.2" severity="warning">
Since Version 8.2, EAGLE supports online libraries. The ids
of those online libraries will not be understood (or retained)
with this version.
</note>
<note version="8.3" severity="warning">
Since Version 8.3, EAGLE supports URNs for individual library
assets (packages, symbols, and devices). The URNs of those assets
will not be understood (or retained) with this version.
</note>
</compatibility>
</eagle>
